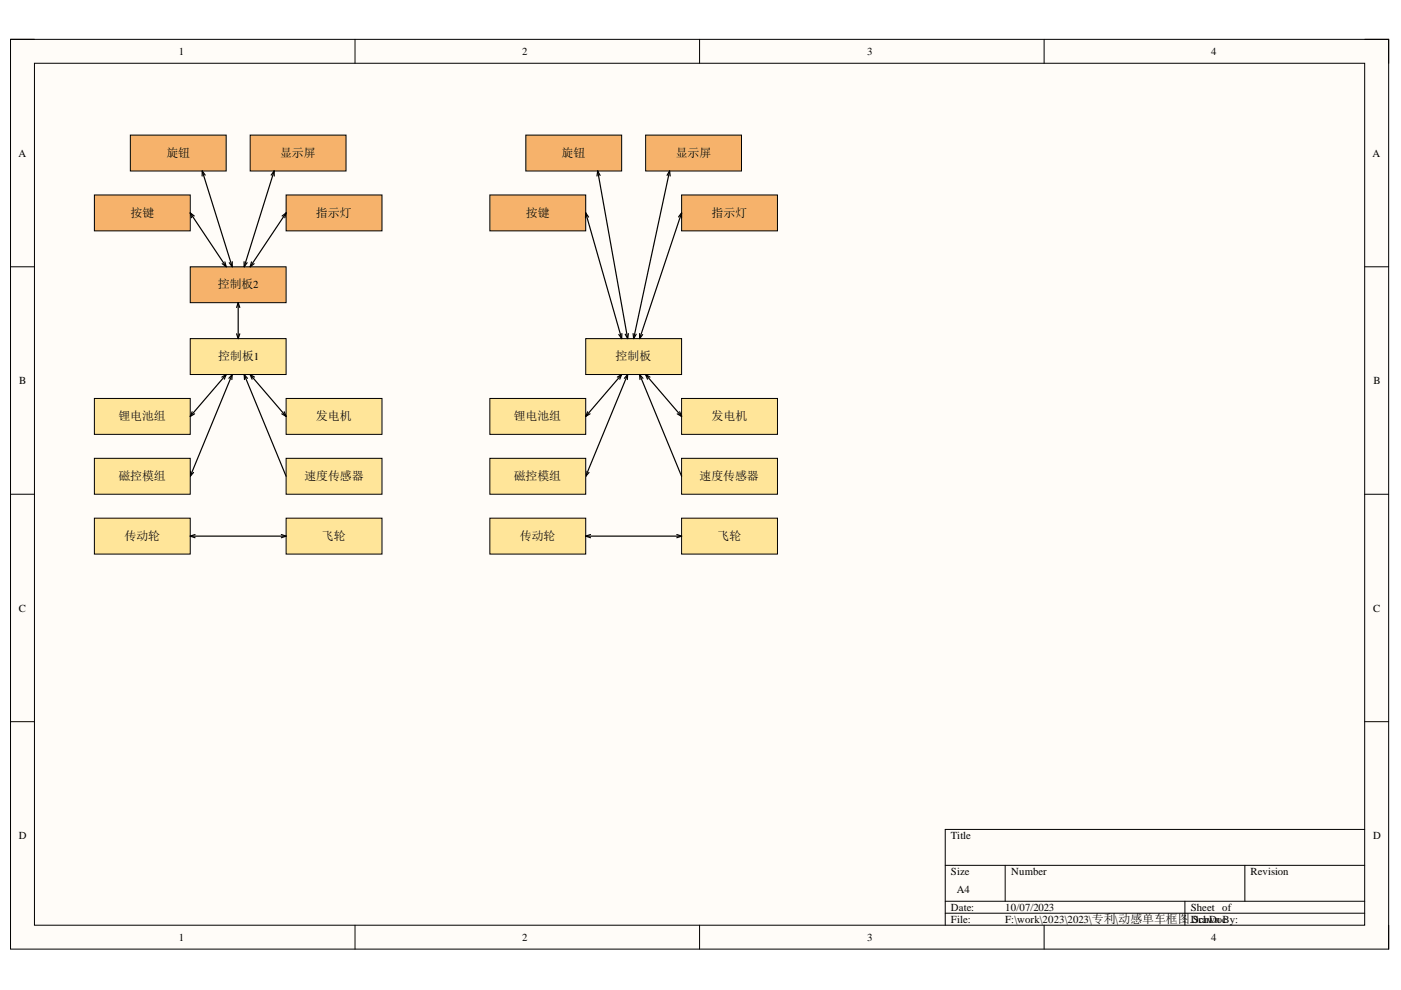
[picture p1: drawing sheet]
<svg xmlns="http://www.w3.org/2000/svg" width="297mm" height="210mm" viewBox="0 0 297 210" stroke-linecap="round" stroke-linejoin="round" font-family="sans-serif">
<path d="M2.2 8.3h292.2v192.9h-292.2z" fill-rule="evenodd" fill="#fffcf8"/>
<path d="M2.2 8.3h292.2v192.9h-292.2z" fill="none" stroke="#000" stroke-width=".21"/>
<path d="M7.3 13.4h282v182.8h-282z" fill-rule="evenodd" fill="#fffcf8"/>
<g fill="none" stroke="#000" stroke-width=".21">
<path d="M2.2 8.3h5.1M7.3 13.4h282v182.8h-282zM75.3 8.3v5.1M148.3 8.3v5.1M221.4 8.3v5.1M289.3 8.3h5.1v5.1M2.2 56.6h5.1M289.3 56.6h5.1M2.2 104.8h5.1M289.3 104.8h5.1M2.2 153h5.1M289.3 153h5.1"/>
<path d="M289.3 175.9h-88.9v20.3M75.3 196.2v5M148.3 196.2v5M200.4 183.5h88.9M200.4 191.1h88.9M200.4 193.6h88.9M213.1 183.5v7.6M221.4 196.2v5M251.2 191.1v5.1M263.9 183.5v7.6M294.4 196.2v5"/>
</g>
<path d="M20 109.9h20.3v7.6h-20.3z" fill-rule="evenodd" fill="#ffe599"/>
<path d="M20 109.9h20.3v7.6h-20.3z" fill="none" stroke="#000" stroke-width=".21"/>
<path d="M60.7 109.9h20.3v7.6h-20.3z" fill-rule="evenodd" fill="#ffe599"/>
<path d="M60.7 109.9h20.3v7.6h-20.3z" fill="none" stroke="#000" stroke-width=".21"/>
<path d="M60.7 84.5h20.3v7.6h-20.3z" fill-rule="evenodd" fill="#ffe599"/>
<path d="M60.7 84.5h20.3v7.6h-20.3z" fill="none" stroke="#000" stroke-width=".21"/>
<path d="M20 84.5h20.3v7.6h-20.3z" fill-rule="evenodd" fill="#ffe599"/>
<path d="M20 84.5h20.3v7.6h-20.3z" fill="none" stroke="#000" stroke-width=".21"/>
<path d="M40.3 71.8h20.4v7.6h-20.4z" fill-rule="evenodd" fill="#ffe599"/>
<path d="M40.3 71.8h20.4v7.6h-20.4z" fill="none" stroke="#000" stroke-width=".21"/>
<path d="M40.3 56.6h20.4v7.6h-20.4z" fill-rule="evenodd" fill="#f6b26b"/>
<path d="M40.3 56.6h20.4v7.6h-20.4z" fill="none" stroke="#000" stroke-width=".21"/>
<path d="M20 41.3h20.3v7.7h-20.3z" fill-rule="evenodd" fill="#f6b26b"/>
<path d="M20 41.3h20.3v7.7h-20.3z" fill="none" stroke="#000" stroke-width=".21"/>
<path d="M27.6 28.6h20.4v7.7h-20.4z" fill-rule="evenodd" fill="#f6b26b"/>
<path d="M27.6 28.6h20.4v7.7h-20.4z" fill="none" stroke="#000" stroke-width=".21"/>
<path d="M53 28.6h20.4v7.7h-20.4z" fill-rule="evenodd" fill="#f6b26b"/>
<path d="M53 28.6h20.4v7.7h-20.4z" fill="none" stroke="#000" stroke-width=".21"/>
<path d="M60.7 41.3h20.3v7.7h-20.3z" fill-rule="evenodd" fill="#f6b26b"/>
<path d="M60.7 41.3h20.3v7.7h-20.3z" fill="none" stroke="#000" stroke-width=".21"/>
<g fill="none" stroke="#000" stroke-width=".25">
<path d="M42.9 36.3l6.3 20.3M42.9 36.3v1M42.9 36.3l.6 .8M58.1 36.3l-6.3 20.3M58.1 36.3l-.6 .8M58.1 36.3v1M40.3 45.1l7.7 11.5M40.3 45.1l.3 1.1M40.3 45.1l.9 .7M47.1 55.9l.9 .7M47.7 55.5l.3 1.1M48.6 55.7l.6 .9"/>
<path d="M49.2 55.5v1.1M51.7 55.5l.1 1.1M52.4 55.7l-.6 .9M53.3 55.5l-.3 1.1M53.9 55.9l-.9 .7M60.7 45.1l-7.7 11.5M60.7 45.1l-.9 .7M60.7 45.1l-.3 1.1M48 79.4l-7.7 8.9M48 79.4l-1 .6M48 79.4l-.4 1M50.2 70.8l.3 1"/>
<path d="M50.5 64.2v7.6M50.5 64.2l-.3 1M50.5 64.2l.3 1M50.8 70.8l-.3 1M53 79.4l7.7 8.9M53 79.4l.4 1M53 79.4l1 .6M40.7 87.3l-.4 1M41.3 87.7l-1 .6M59.7 87.7l1 .6M60.3 87.3l.4 1M40.3 113.7h20.4"/>
<path d="M40.3 113.7l1.1 .3M41.4 113.3l-1.1 .4M59.6 113.3l1.1 .4M60.7 113.7l-1.1 .3"/>
</g>
<path d="M103.9 109.9h20.3v7.6h-20.3z" fill-rule="evenodd" fill="#ffe599"/>
<path d="M103.9 109.9h20.3v7.6h-20.3z" fill="none" stroke="#000" stroke-width=".21"/>
<path d="M144.5 109.9h20.3v7.6h-20.3z" fill-rule="evenodd" fill="#ffe599"/>
<path d="M144.5 109.9h20.3v7.6h-20.3z" fill="none" stroke="#000" stroke-width=".21"/>
<path d="M144.5 84.5h20.3v7.6h-20.3z" fill-rule="evenodd" fill="#ffe599"/>
<path d="M144.5 84.5h20.3v7.6h-20.3z" fill="none" stroke="#000" stroke-width=".21"/>
<path d="M103.9 84.5h20.3v7.6h-20.3z" fill-rule="evenodd" fill="#ffe599"/>
<path d="M103.9 84.5h20.3v7.6h-20.3z" fill="none" stroke="#000" stroke-width=".21"/>
<path d="M124.2 71.8h20.3v7.6h-20.3z" fill-rule="evenodd" fill="#ffe599"/>
<path d="M124.2 71.8h20.3v7.6h-20.3z" fill="none" stroke="#000" stroke-width=".21"/>
<path d="M103.9 41.3h20.3v7.7h-20.3z" fill-rule="evenodd" fill="#f6b26b"/>
<path d="M103.9 41.3h20.3v7.7h-20.3z" fill="none" stroke="#000" stroke-width=".21"/>
<path d="M111.5 28.6h20.3v7.7h-20.3z" fill-rule="evenodd" fill="#f6b26b"/>
<path d="M111.5 28.6h20.3v7.7h-20.3z" fill="none" stroke="#000" stroke-width=".21"/>
<path d="M136.9 28.6h20.3v7.7h-20.3z" fill-rule="evenodd" fill="#f6b26b"/>
<path d="M136.9 28.6h20.3v7.7h-20.3z" fill="none" stroke="#000" stroke-width=".21"/>
<path d="M144.5 41.3h20.3v7.7h-20.3z" fill-rule="evenodd" fill="#f6b26b"/>
<path d="M144.5 41.3h20.3v7.7h-20.3z" fill="none" stroke="#000" stroke-width=".21"/>
<g fill="none" stroke="#000" stroke-width=".25">
<path d="M126.7 36.3l6.4 35.5M126.7 36.3l-.1 1M126.7 36.3l.5 .9M142 36.3l-7.7 35.5M142 36.3l-.6 .9M142 36.3l.1 1M124.2 45.1l7.6 26.7M124.2 45.1l-.1 1.1M124.2 45.1l.6 .9M144.5 45.1l-8.9 26.7M144.5 45.1l-.6 .9M144.5 45.1v1.1"/>
<path d="M131.2 70.9l.6 .9M131.8 79.4l-7.6 8.9M131.8 79.4l-.9 .6M131.8 79.4l-.4 1M131.9 70.7l-.1 1.1M132.6 70.9l.5 .9M133.2 70.7l-.1 1.1M134.2 70.7l.1 1.1M134.9 70.9l-.6 .9M135.6 70.7v1.1M136.3 70.9l-.7 .9M136.9 79.4l7.6 8.9"/>
<path d="M136.9 79.4l.4 1M136.9 79.4l.9 .6M124.6 87.3l-.4 1M125.1 87.7l-.9 .6M143.6 87.7l.9 .6M144.1 87.3l.4 1M124.2 113.7h20.3M124.2 113.7l1 .3M125.2 113.3l-1 .4M143.5 113.3l1 .4M144.5 113.7l-1 .3"/>
</g>
<path d="M144.5 97.2h20.3v7.6h-20.3z" fill-rule="evenodd" fill="#ffe599"/>
<path d="M144.5 97.2h20.3v7.6h-20.3z" fill="none" stroke="#000" stroke-width=".21"/>
<path d="M133.1 79.4l-8.9 21.6M133.1 79.4l-.7 .8M133.1 79.4l-.1 1.1M124.3 99.9l-.1 1.1M124.9 100.2l-.7 .8" fill="none" stroke="#000" stroke-width=".25"/>
<path d="M103.9 97.2h20.3v7.6h-20.3z" fill-rule="evenodd" fill="#ffe599"/>
<path d="M103.9 97.2h20.3v7.6h-20.3z" fill="none" stroke="#000" stroke-width=".21"/>
<path d="M135.6 79.4l8.9 21.6M135.6 79.4l.1 1.1M135.6 79.4l.7 .8" fill="none" stroke="#000" stroke-width=".25"/>
<path d="M60.7 97.2h20.3v7.6h-20.3z" fill-rule="evenodd" fill="#ffe599"/>
<path d="M60.7 97.2h20.3v7.6h-20.3z" fill="none" stroke="#000" stroke-width=".21"/>
<path d="M49.2 79.4l-8.9 21.6M49.2 79.4l-.7 .8M49.2 79.4v1.1M40.4 99.9l-.1 1.1M41 100.2l-.7 .8" fill="none" stroke="#000" stroke-width=".25"/>
<path d="M20 97.2h20.3v7.6h-20.3z" fill-rule="evenodd" fill="#ffe599"/>
<path d="M20 97.2h20.3v7.6h-20.3z" fill="none" stroke="#000" stroke-width=".21"/>
<path d="M51.8 79.4l8.9 21.6M51.8 79.4v1.1M51.8 79.4l.7 .8" fill="none" stroke="#000" stroke-width=".25"/>
<g font-size="2.5">
<text x="35.3" y="33.3">旋钮</text>
<text x="59.4" y="33.3">显示屏</text>
<text x="119.1" y="33.3">旋钮</text>
<text x="143.3" y="33.3">显示屏</text>
<text x="27.7" y="46">按键</text>
<text x="67" y="46">指示灯</text>
<text x="111.5" y="46">按键</text>
<text x="150.9" y="46">指示灯</text>
<text x="46.2" y="61.2">控制板2</text>
<text x="46.3" y="76.4">控制板1</text>
<text x="130.5" y="76.4">控制板</text>
<text x="25.1" y="89.1">锂电池组</text>
<text x="67" y="89.1">发电机</text>
<text x="108.9" y="89.1">锂电池组</text>
<text x="150.9" y="89.1">发电机</text>
<text x="25.1" y="101.8">磁控模组</text>
<text x="64.5" y="101.8">速度传感器</text>
<text x="108.9" y="101.8">磁控模组</text>
<text x="148.3" y="101.8">速度传感器</text>
<text x="26.4" y="114.5">传动轮</text>
<text x="68.3" y="114.5">飞轮</text>
<text x="110.2" y="114.5">传动轮</text>
<text x="152.1" y="114.5">飞轮</text>
</g>
<g font-size="2.3">
<text x="37.9" y="11.7">1</text>
<text x="110.7" y="11.7">2</text>
<text x="183.9" y="11.7">3</text>
<text x="256.8" y="11.7">4</text>
<text x="3.9" y="33.3">A</text>
<text x="291" y="33.3">A</text>
<text x="4.1" y="81.4">B</text>
<text x="291.2" y="81.4">B</text>
<text x="4" y="129.7">C</text>
<text x="291.1" y="129.7">C</text>
<text x="4" y="177.9">D</text>
<text x="201.6" y="177.9">Title</text>
<text x="291.1" y="177.9">D</text>
<text x="201.6" y="185.5">Size</text>
<text x="214.4" y="185.5">Number</text>
<text x="265.1" y="185.5">Revision</text>
<text x="202.9" y="189.3">A4</text>
<text x="201.6" y="193.1">Date:</text>
<text x="201.6" y="195.7">File:</text>
<text x="213.1" y="193.1">10/07/2023</text>
<text x="213.1" y="195.7">F:\work\2023\2023\专利\动感单车框图.Drawn By:</text>
<text x="252.5" y="193.1">Sheet of</text>
<text x="252.9" y="195.7">SchDoc</text>
<text x="37.9" y="199.5">1</text>
<text x="110.7" y="199.5">2</text>
<text x="183.9" y="199.5">3</text>
<text x="256.8" y="199.5">4</text>
</g>
</svg>
